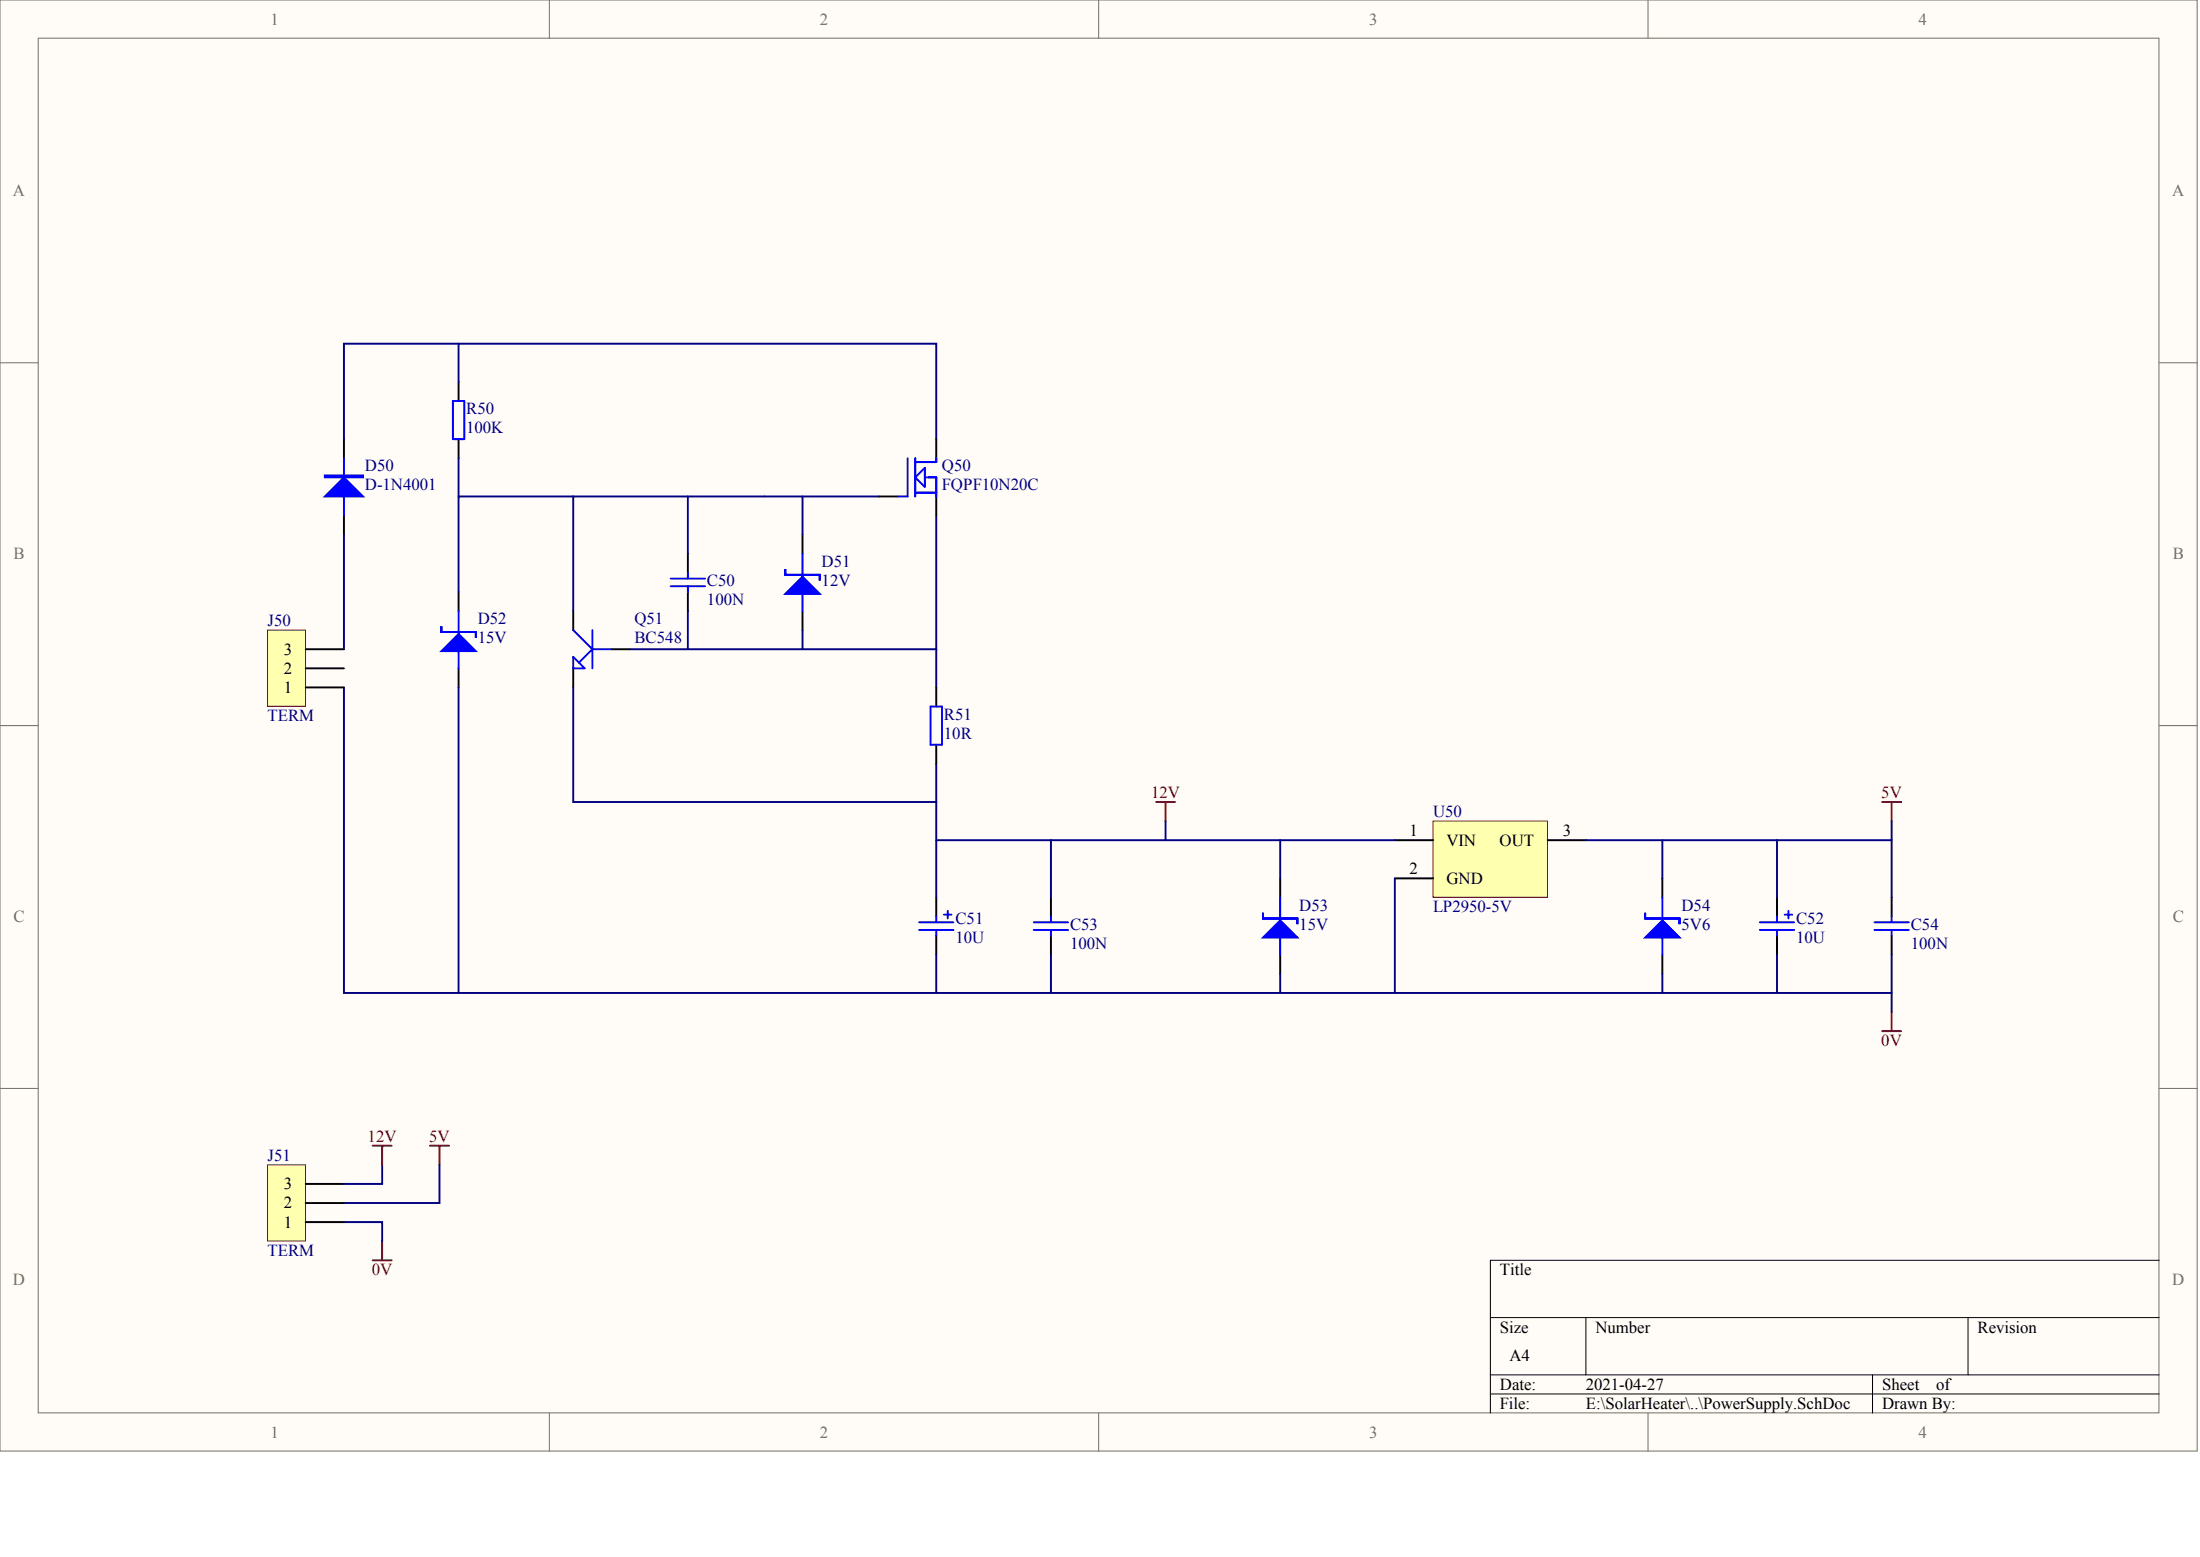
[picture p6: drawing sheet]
<svg xmlns="http://www.w3.org/2000/svg" width="840mm" height="594mm" viewBox="0 0 840 594" stroke-linecap="round" stroke-linejoin="round" font-family="sans-serif">
<g fill="#fffcf8" stroke="#716f64" stroke-width=".38">
<path d="M0 0h838.5v553.7h-838.5z"/>
<path d="M14.6 14.6h809.3v524.5h-809.3z"/>
</g>
<path d="M209.7 0v14.6M419.3 0v14.6M629 0v14.6M0 138.4h14.6M824 138.4h14.6M0 276.9h14.6M824 276.9h14.6M0 415.3h14.6M824 415.3h14.6M209.7 539.2v14.5M419.3 539.2v14.5M629 539.2v14.5" fill="none" stroke="#716f64" stroke-width=".38"/>
<path d="M824 480.9h-255.2v58.3M568.8 502.7h255.2M605.3 502.7v21.9M751.1 502.7v21.9M568.8 524.6h255.2M568.8 531.9h255.2M714.6 524.6v14.6" fill="none" stroke="#000" stroke-width=".38"/>
<g fill="none" stroke="#000" stroke-width=".73">
<path d="M175 145.7v7.3M131.3 167.6v7.3M175 167.6v7.3M131.3 196.7v7.3M262.5 211.3v7.3M306.3 204v7.3M175 225.9v7.2M218.8 233.1v7.3M262.5 225.9v7.2M306.3 233.1v7.3M175 255v7.3M218.8 255v7.3"/>
<path d="M233.3 247.7h7.3M357.3 262.3v7.3M357.3 284.1v7.3M488.6 335.2v7.2M634.4 335.2v7.2M357.3 342.4v7.3M357.3 357v7.3M401.1 342.4v7.3M401.1 357v7.3M488.6 364.3v7.3M634.4 364.3v7.3"/>
</g>
<g fill="none" stroke="#00f" stroke-width=".73">
<path d="M172.8 153h4.4v14.6h-4.4zM131.3 174.9v21.8M262.5 218.6v2.2M306.3 211.3v21.8M175 233.1v21.9M256 223.7h13.1M256 220.8h13.1M262.5 223.7v2.2M218.8 240.4l7.3 7.3M218.8 250.6l4.3 4.4h-4.3zM226.1 247.7l-5.1 5.1M226.1 240.4v14.6"/>
<path d="M226.1 247.7h7.2M355.1 269.6h4.4v14.5h-4.4zM350.8 354.8h13.1M350.8 351.9h13.1M357.3 349.7v2.2M357.3 354.8v2.2M360.2 349h3M361.7 347.5v3M394.5 354.8h13.1M394.5 351.9h13.1M401.1 349.7v2.2M401.1 354.8v2.2"/>
<path d="M488.6 342.4v21.9M634.4 342.4v21.9"/>
</g>
<g fill="#00f" stroke="#00f" stroke-width=".73">
<path d="M168.4 248.4l6.6-6.5 6.6 6.5z"/>
<path d="M299.7 226.6l6.6-6.6 6.5 6.6z"/>
<path d="M124 189.4l7.3-7.3 7.3 7.3z"/>
<path d="M627.9 357.7l6.5-6.5 6.6 6.5z"/>
<path d="M482 357.7l6.6-6.5 6.5 6.5z"/>
<path d="M168.4 239v2.2h13.2v2.1v-2.1h-13.2z" fill-rule="evenodd"/>
<path d="M299.7 217.1v2.2h13.1v2.2v-2.2h-13.1z" fill-rule="evenodd"/>
<path d="M124 181.4h14.6v.7h-14.6z" fill-rule="evenodd"/>
<path d="M627.9 348.3v2.2h13.1v2.1v-2.1h-13.1z" fill-rule="evenodd"/>
<path d="M482 348.3v2.2h13.1v2.1v-2.1h-13.1z" fill-rule="evenodd"/>
</g>
<g fill="none" stroke="#000080" stroke-width=".73">
<path d="M175 131.1h-43.7v36.5M175 145.7v-14.6h182.3v36.5M175 174.9v14.5M218.8 189.4h-43.8v36.5M262.5 189.4v21.9M306.3 189.4v14.6M335.4 189.4h-116.6v43.7M357.3 196.7v51h-116.7M131.3 204v43.7M262.5 233.1v14.6M306.3 240.4v7.3M357.3 247.7v14.6"/>
<path d="M131.3 262.3v116.6h43.7M175 262.3v116.6h182.3v-14.6M218.8 262.3v43.7h138.5v-14.6M357.3 306v36.4M444.8 313.3v7.3M401.1 320.6v21.8M401.1 364.3v14.6"/>
</g>
<path d="M441.2 306h7.3M444.8 306v7.3" fill="none" stroke="#800000" stroke-width=".73"/>
<path d="M546.9 313.3h43.7v29.1h-43.7z" fill="#ffffb0" stroke="#800000" stroke-width=".38"/>
<path d="M532.3 320.6h14.6M532.3 335.2h14.6M590.7 320.6h14.6M678.2 342.4v7.3M678.2 357v7.3M721.9 342.4v7.3M721.9 357v7.3" fill="none" stroke="#000" stroke-width=".73"/>
<path d="M671.6 354.8h13.1M671.6 351.9h13.1M678.2 349.7v2.2M678.2 354.8v2.2M681.1 349h2.9M682.5 347.5v3M715.4 354.8h13.1M715.4 351.9h13.1M721.9 349.7v2.2M721.9 354.8v2.2" fill="none" stroke="#00f" stroke-width=".73"/>
<path d="M721.9 313.3v7.3M357.3 320.6h175M488.6 320.6v14.6M532.3 335.2v43.7h-175M605.3 320.6h116.6v21.8M634.4 320.6v14.6M678.2 320.6v21.8M488.6 371.6v7.3M634.4 371.6v7.3h-102.1M678.2 364.3v14.6h-43.8M721.9 364.3v14.6h-43.7M721.9 378.9v7.3" fill="none" stroke="#000080" stroke-width=".73"/>
<path d="M718.3 306h7.3M721.9 306v7.3M718.3 393.4h7.3M721.9 386.2v7.2" fill="none" stroke="#800000" stroke-width=".73"/>
<path d="M102.1 240.4h14.5v29.1h-14.5z" fill="#ffffb0" stroke="#800000" stroke-width=".38"/>
<path d="M116.7 255h14.6M116.7 247.7h14.6M116.7 262.3h14.6" fill="none" stroke="#000" stroke-width=".73"/>
<path d="M164.1 437.2h7.3M167.7 437.2v7.2M145.8 473.6v7.3M142.2 480.9h7.3" fill="none" stroke="#800000" stroke-width=".73"/>
<path d="M167.7 444.4v14.6h-36.4M131.3 466.3h14.5v7.3" fill="none" stroke="#000080" stroke-width=".73"/>
<path d="M102.1 444.4h14.5v29.1h-14.5z" fill="#ffffb0" stroke="#800000" stroke-width=".38"/>
<path d="M357.3 167.6v7.3M335.4 189.4h7.3M357.3 189.4v7.3M116.7 459h14.6M116.7 451.7h14.6M116.7 466.3h14.6" fill="none" stroke="#000" stroke-width=".73"/>
<path d="M145.8 444.4v7.3h-14.5" fill="none" stroke="#000080" stroke-width=".73"/>
<path d="M142.2 437.2h7.3M145.8 437.2v7.2" fill="none" stroke="#800000" stroke-width=".73"/>
<path d="M346.4 174.9v14.5h-3.7M349.3 174.9v14.5M357.3 174.9v1.4h-8M349.3 188h8M349.3 182.1l3.6-3.6v7.3zM352.9 182.1h4.4v7.3" fill="none" stroke="#00f" stroke-width=".73"/>
<g font-size="6.4" fill="#716f64">
<text x="103.3" y="9.3">1</text>
<text x="312.9" y="9.3">2</text>
<text x="522.6" y="9.3">3</text>
<text x="732.2" y="9.3">4</text>
<text x="5" y="74.9">A</text>
<text x="829" y="74.9">A</text>
<text x="5.2" y="213.4">B</text>
<text x="829.2" y="213.4">B</text>
<text x="5.2" y="351.8">C</text>
<text x="829.2" y="351.8">C</text>
<text x="5" y="490.2">D</text>
<text x="829" y="490.2">D</text>
<text x="103.3" y="548.5">1</text>
<text x="312.9" y="548.5">2</text>
<text x="522.6" y="548.5">3</text>
<text x="732.2" y="548.5">4</text>
</g>
<g font-size="6.4" fill="#000080">
<text x="177.9" y="158">R50</text>
<text x="177.9" y="165.3">100K</text>
<text x="139.3" y="179.8">D50</text>
<text x="359.5" y="179.8">Q50</text>
<text x="139.3" y="187.1">D-1N4001</text>
<text x="359.5" y="187.1">FQPF10N20C</text>
<text x="313.6" y="216.3">D51</text>
<text x="269.8" y="223.6">C50</text>
<text x="313.6" y="223.6">12V</text>
<text x="269.8" y="230.8">100N</text>
<text x="102.1" y="238.9">J50</text>
<text x="182.3" y="238.1">D52</text>
<text x="242.1" y="238.1">Q51</text>
<text x="182.3" y="245.4">15V</text>
<text x="242.1" y="245.4">BC548</text>
<text x="102.1" y="275.3">TERM</text>
<text x="360.2" y="274.6">R51</text>
<text x="360.2" y="281.8">10R</text>
<text x="546.9" y="311.7">U50</text>
<text x="495.9" y="347.4">D53</text>
<text x="641.7" y="347.4">D54</text>
<text x="364.6" y="352.5">C51</text>
<text x="546.9" y="348.1">LP2950-5V</text>
<text x="685.5" y="352.5">C52</text>
<text x="364.6" y="359.8">10U</text>
<text x="408.4" y="354.7">C53</text>
<text x="495.9" y="354.7">15V</text>
<text x="641.7" y="354.7">5V6</text>
<text x="685.5" y="359.8">10U</text>
<text x="729.2" y="354.7">C54</text>
<text x="408.4" y="362">100N</text>
<text x="729.2" y="362">100N</text>
<text x="102.1" y="442.9">J51</text>
<text x="102.1" y="479.3">TERM</text>
</g>
<g font-size="6.4">
<text x="108.4" y="249.8">3</text>
<text x="108.4" y="257.1">2</text>
<text x="108.4" y="264.4">1</text>
<text x="537.9" y="319">1</text>
<text x="552" y="322.6">VIN</text>
<text x="572.3" y="322.6">OUT</text>
<text x="596.5" y="319">3</text>
<text x="537.9" y="333.6">2</text>
<text x="552" y="337.2">GND</text>
<text x="108.4" y="453.8">3</text>
<text x="108.4" y="461.1">2</text>
<text x="108.4" y="468.4">1</text>
<text x="572.4" y="486.6">Title</text>
<text x="572.4" y="508.4">Size</text>
<text x="608.9" y="508.4">Number</text>
<text x="754.7" y="508.4">Revision</text>
<text x="576.1" y="519.4">A4</text>
<text x="572.4" y="530.3">Date:</text>
<text x="605.3" y="530.3">2021-04-27</text>
<text x="718.3" y="530.3">Sheet</text>
<text x="738.9" y="530.3">of</text>
<text x="572.4" y="537.6">File:</text>
<text x="605.3" y="537.6">E:\SolarHeater\..\PowerSupply.SchDoc</text>
<text x="718.3" y="537.6">Drawn By:</text>
</g>
<g font-size="6.4" fill="#800000">
<text x="439.3" y="304.4">12V</text>
<text x="718" y="304.4">5V</text>
<text x="718" y="399.2">0V</text>
<text x="140.3" y="435.6">12V</text>
<text x="163.8" y="435.6">5V</text>
<text x="141.9" y="486.6">0V</text>
</g>
</svg>
